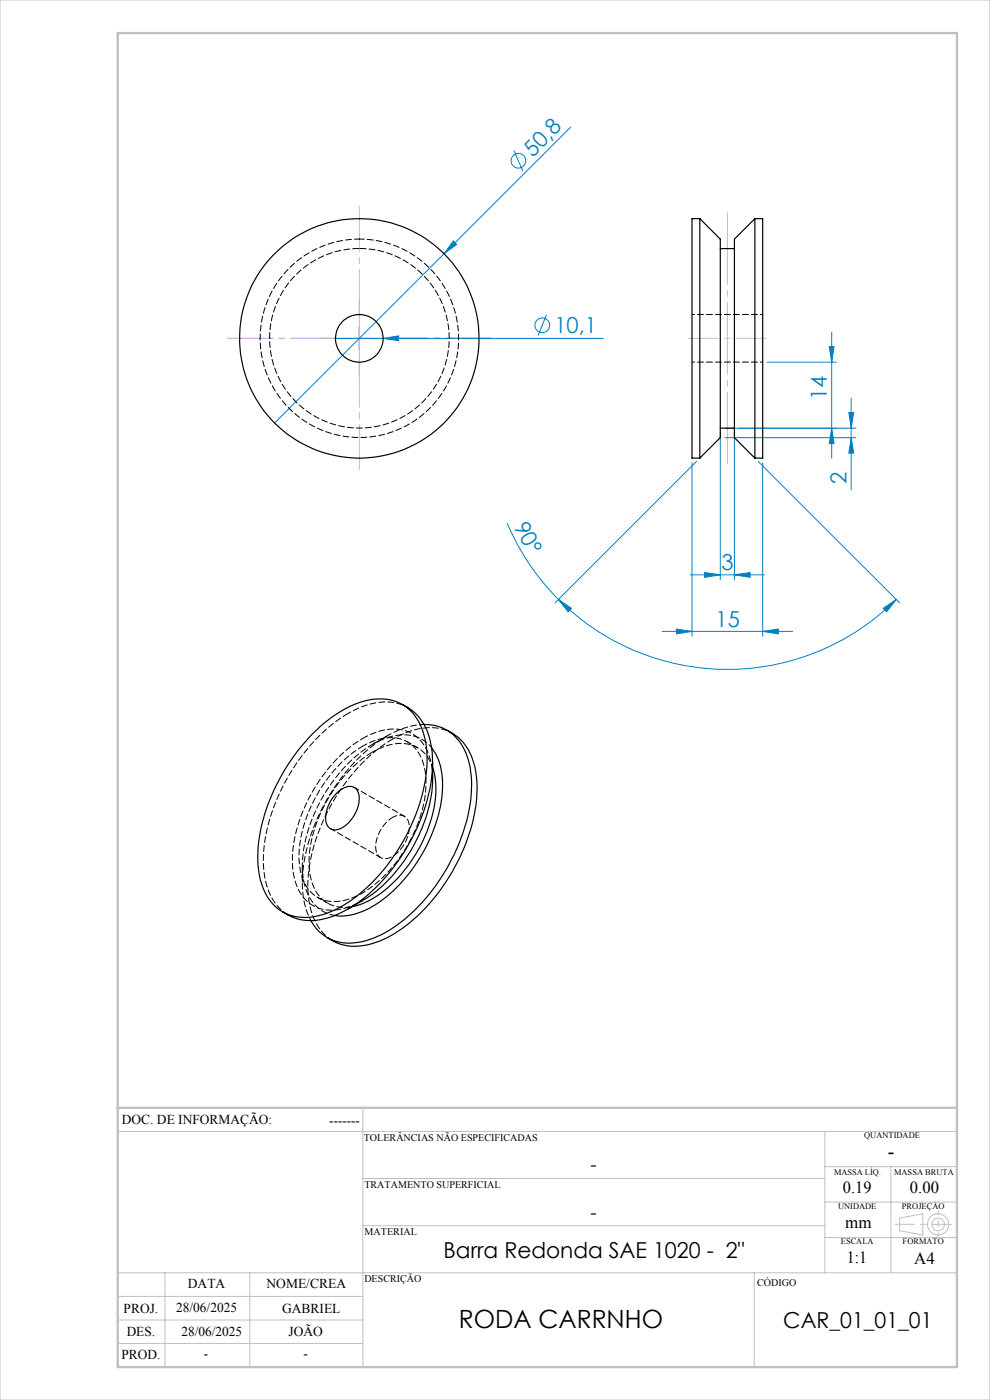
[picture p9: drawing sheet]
<svg xmlns="http://www.w3.org/2000/svg" width="210mm" height="297mm" viewBox="0 0 210 297" stroke-linecap="round" stroke-linejoin="round" font-family="sans-serif">
<g fill="none" stroke="#0080c0" stroke-width=".21">
<path d="M109 31.9l1.9 4.4M121.1 26.9l-62.9 62.8M96.2 51.1l.7 .8-2.7 1.9zM71.2 71.8h56.8M81.3 71.8l3.3-.5v1zM115.9 66.8l-1.8 4.4M162.8 76.8h14.6M175.9 73.5h1l-.5 3.3zM176.4 70.5v26.7M146.8 98.2v36.8M147.7 97.9l-29.9 30M152.8 91.8v31.2"/>
<path d="M153.8 90.8h27.8M153.8 92.8h27.8M155.8 91.8v31.2M160.8 97.9l30 30M161.8 98.2v36.8M176.4 90.8l.5 3.3h-1zM180.1 87.5h1l-.5 3.3zM180.6 92.8l.5 3.3h-1zM180.6 84.5v19.4M107.6 111a50.9 50.9 0 0 0 10.9 16.2M118.5 127.2l2.7 1.8-.7 .8zM118.5 127.2a50.7 50.7 0 0 0 71.6 0"/>
<path d="M140.4 133.9h27.7M143.5 133.5l3.3 .4-3.3 .6zM146.4 122h15.7M149.5 121.5l3.3 .5-3.3 .5zM155.8 122l3.3-.5v1zM161.8 133.9l3.3-.4v1zM187.4 129l2.7-1.8-2 2.6z"/>
<circle cx="110" cy="34.1" r="1.55"/>
<circle cx="115" cy="69" r="1.56"/>
</g>
<g fill="none" stroke="#c0c0c0" stroke-width=".21">
<path d="M0 0h210v297h-210zM77 235v55M25 240h178M77 250h98M175 240v30M175 255h28M175 247.5h28M189 247.5v22.5M190.8 258.4l5-.9v4.5l-5-.9zM25 275h52M25 270h178M35 270v20"/>
<path d="M53 270v20M77 260h98M160 270v20M175 262.5h28M25 285h52M25 280h52"/>
<circle cx="199" cy="259.7" r="1.34"/>
<circle cx="199" cy="259.7" r="2.25"/>
</g>
<path d="M71.2 71.8h-22.9M76.2 66.8v-22.9M76.2 76.8v22.9M81.2 71.8h22.9" fill="none" stroke="#f0f" stroke-width=".21" stroke-dasharray="15.2 1.3 1.3 1.3" stroke-dashoffset="5.7"/>
<path d="M73.7 71.8h5M76.2 69.3v5" fill="none" stroke="#f0f" stroke-width=".21"/>
<path d="M201.8 259.7h-11.9" fill="none" stroke="#c0c0c0" stroke-width=".21" stroke-dasharray="15.2 1.3 1.3 1.3" stroke-dashoffset="11.2"/>
<path d="M199 256.9v5.4" fill="none" stroke="#c0c0c0" stroke-width=".21" stroke-dasharray="15.2 1.3 1.3 1.3" stroke-dashoffset="14.4"/>
<path d="M76.2 63.5v16.5M84.5 71.8h-16.5M162.6 71.8h-16.5" fill="none" stroke="#c0c0c0" stroke-width=".21" stroke-dasharray="15.2 1.3 1.3 1.3" stroke-dashoffset="8.9"/>
<path d="M154.3 99.7v-55.9" fill="none" stroke="#c0c0c0" stroke-width=".21" stroke-dasharray="15.2 1.3 1.3 1.3" stroke-dashoffset="-1.3"/>
<path d="M25 7h178v283h-178zM25 235h178" fill="none" stroke="#c0c0c0" stroke-width=".5"/>
<g fill="#0080c0">
<path d="M81.3 71.8l3.3-.5v1z"/>
<path d="M96.2 51.1l.7 .8-2.7 1.9z"/>
<path d="M161.8 133.9l3.3-.4v1zM143.5 133.5l3.3 .4-3.3 .6z"/>
<path d="M149.5 121.5l3.3 .5-3.3 .5zM155.8 122l3.3-.5v1z"/>
<path d="M176.4 90.8l.5 3.3h-1zM175.9 73.5h1l-.5 3.3z"/>
<path d="M180.1 87.5h1l-.5 3.3zM180.6 92.8l.5 3.3h-1z"/>
<path d="M118.5 127.2l2.7 1.8-.7 .8zM187.4 129l2.7-1.8-2 2.6z"/>
</g>
<g fill="none" stroke="#000" stroke-width=".25">
<path d="M148.4 46.4l4.4 4.3v42.1l-4.4 4.4M148.4 46.4v50.8M148.4 46.4h-1.6v50.8h1.6M152.8 52.7h3M160.1 46.4v50.8M160.1 46.4l-4.3 4.3v42.1l4.3 4.4M160.1 46.4h1.7v50.8h-1.7M152.8 90.8h3M66.4 155.6a23.9 23.9 0 0 1 12.5-7.2 9.4 9.4 0 0 1 11 7.4 25.8 25.8 0 0 1-1 15 40.3 40.3 0 0 1-15.9 21.1 14.5 14.5 0 0 1-11.2 2.3 10.1 10.1 0 0 1-6.7-8.3 30.7 30.7 0 0 1 3.1-18.4 42.9 42.9 0 0 1 8.2-11.9zM85.3 149.4a11.4 11.4 0 0 1 6.3 9.5 32.6 32.6 0 0 1-4.1 18.7 37.6 37.6 0 0 1-14.1 15.5 13.3 13.3 0 0 1-11 1.6l-2.5-1.3M90 153.7a9.4 9.4 0 0 1 9.3 7.5 27.5 27.5 0 0 1-1.7 17.1 38.8 38.8 0 0 1-15.9 19.6 13.1 13.1 0 0 1-11.7 1.3 9.1 9.1 0 0 1-4.1-3.9M91.5 158.6a13.2 13.2 0 0 1 2.3 9.6 33.4 33.4 0 0 1-14.1 23.7 13.1 13.1 0 0 1-8.7 2.3"/>
<path d="M94.8 154.9a11.2 11.2 0 0 1 6.2 9.4 33.3 33.3 0 0 1-4.6 19.7 36.1 36.1 0 0 1-14.3 15 12.9 12.9 0 0 1-10.9 .9l-1.8-1M71.6 168.1a3 3 0 0 1 3.8-.9 4.1 4.1 0 0 1 .3 4.5 6.4 6.4 0 0 1-4.6 4.4 2.1 2.1 0 0 1-2-2.5 8 8 0 0 1 2.5-5.5zM91.8 161.7v3.6a33.2 33.2 0 0 1-9.9 21.9l-2.8 2.4-5.3 3.3M91.8 162.8a20.9 20.9 0 0 1-1.6 14.5 28.5 28.5 0 0 1-11.9 13.8l-2.1 .8-1.5 .4"/>
<circle cx="76.2" cy="71.8" r="5"/>
<circle cx="76.2" cy="71.8" r="25.4"/>
</g>
<path d="M146.8 76.8h15M161.8 66.7h-15M76.9 191.1a11 11 0 0 1-10 1.3 9.1 9.1 0 0 1-4.7-7.5 29.1 29.1 0 0 1 5.3-18.9 29.4 29.4 0 0 1 9.4-9.3" fill="none" stroke="#000" stroke-width=".21" stroke-dasharray="1.3 .6" stroke-dashoffset=".8"/>
<path d="M76.2 50.7a21.1 21.1 0 0 0-18.5 31 21.1 21.1 0 0 0 36 1.8 21.1 21.1 0 0 0-15.4-32.7l-2.1-.1M76.9 158.3a9.7 9.7 0 0 1 9.4-1 8.9 8.9 0 0 1 4 7.6 28.8 28.8 0 0 1-7.4 19.4 18.9 18.9 0 0 1-10.8 6.9 7.1 7.1 0 0 1-8.3-6.2 23.9 23.9 0 0 1 3.2-16 27.9 27.9 0 0 1 9.9-10.7M70.1 175.8l10.6 6.1M85.8 173.2l-10.6-6.1M71 194.2a8 8 0 0 1-6.4-6.6 25.4 25.4 0 0 1 2.9-16.8 31.4 31.4 0 0 1 11.5-12.9" fill="none" stroke="#000" stroke-width=".21" stroke-dasharray="1.3 .6" stroke-dashoffset=".2"/>
<path d="M76.2 52.7a19 19 0 0 0-16.6 28.3 19 19 0 0 0 32.8 .9 19 19 0 0 0-15.2-29.2h-1M82.1 156.1l-3.1 1.8M64.1 183.7v3.5" fill="none" stroke="#000" stroke-width=".21" stroke-dasharray="1.3 .6" stroke-dashoffset="-.2"/>
<path d="M73.8 151.4a14 14 0 0 1 11.2-2l1.5 .7M79 159.5a9.7 9.7 0 0 1 9.4-1 7.5 7.5 0 0 1 3.4 4.3M83.3 156.8a14 14 0 0 1 11.1-2l1.6 .7" fill="none" stroke="#000" stroke-width=".21" stroke-dasharray="1.3 .6" stroke-dashoffset=".6"/>
<path d="M76.9 156.7a11 11 0 0 1 10-1.3 9.1 9.1 0 0 1 4.7 7.5l.2 2.4M61.1 194.1a11.4 11.4 0 0 1-5.1-9.2 34.8 34.8 0 0 1 5.5-20.7 36.6 36.6 0 0 1 12.3-12.8M70.6 199.5a11.4 11.4 0 0 1-5.2-9.1 34.8 34.8 0 0 1 5.5-20.8 36.6 36.6 0 0 1 12.4-12.8" fill="none" stroke="#000" stroke-width=".21" stroke-dasharray="1.3 .6"/>
<path d="M82.1 156.1a16.5 16.5 0 0 1 7.9-2.4M83.3 173.4a2.19 2.19 0 0 1 2.5-.2 2.19 2.19 0 0 1 1 2.4 7.5 7.5 0 0 1-4.4 6.5 2.06 2.06 0 0 1-2.7-2.4 7.9 7.9 0 0 1 3.6-6.3" fill="none" stroke="#000" stroke-width=".21" stroke-dasharray="1.3 .6" stroke-dashoffset=".3"/>
<path d="M65.9 195.3a19.8 19.8 0 0 1-1.3-13.1 40.7 40.7 0 0 1 16.7-25.6l.8-.5" fill="none" stroke="#000" stroke-width=".21" stroke-dasharray="1.3 .6" stroke-dashoffset=".7"/>
<path d="M79 157.9a11 11 0 0 1 10-1.3l1.5 1 1.1 1M88.5 158.6l-2.1-1.2M67.4 190.4l2.1 1.2" fill="none" stroke="#000" stroke-width=".21" stroke-dasharray="1.3 .6" stroke-dashoffset=".4"/>
<path d="M74.7 192.3a7.2 7.2 0 0 1-8.8-6.1 23.9 23.9 0 0 1 3.2-16 27.9 27.9 0 0 1 9.9-10.7" fill="none" stroke="#000" stroke-width=".21" stroke-dasharray="1.3 .6" stroke-dashoffset="-.1"/>
<text font-size="5.3" x="97.3" y="281.7">RODA CARRNHO</text>
<g font-size="4.7" fill="#0080c0">
<text x="113" y="33.5" transform="rotate(-45 113 33.5)">50,8</text>
<text x="117.6" y="70.7">10,1</text>
<text x="175.4" y="84.9" transform="rotate(-90 175.4 84.9)">14</text>
<text x="179.6" y="102.6" transform="rotate(-90 179.6 102.6)">2</text>
<text x="108.9" y="111.7" transform="rotate(62 108.9 111.7)">90°</text>
<text x="153.1" y="120.9">3</text>
<text x="151.8" y="132.9">15</text>
</g>
<g font-size="4.7">
<text x="94.1" y="266.8">Barra Redonda SAE 1020 - 2&quot;</text>
<text x="166.2" y="281.7">CAR_01_01_01</text>
</g>
<text font-size="4.3" x="188.3" y="245.8">-</text>
<g font-size="4">
<text x="125.2" y="248.4">-</text>
<text x="125.2" y="258.6">-</text>
</g>
<g font-size="3.6">
<text x="178.8" y="253.1">0.19</text>
<text x="193" y="253.1">0.00</text>
<text x="179.3" y="260.6">mm</text>
<text x="179.6" y="267.9">1:1</text>
<text x="193.9" y="268.1">A4</text>
</g>
<g font-size="2.9">
<text x="25.9" y="238.4">DOC. DE INFORMAÇÃO:</text>
<text x="69.8" y="238.6">-------</text>
<text x="39.9" y="273.2">DATA</text>
<text x="56.5" y="273.2">NOME/CREA</text>
<text x="26.2" y="278.6">PROJ.</text>
<text x="37.4" y="278.2">28/06/2025</text>
<text x="59.8" y="278.6">GABRIEL</text>
<text x="26.9" y="283.4">DES.</text>
<text x="38.5" y="283.4">28/06/2025</text>
<text x="61.2" y="283.4">JOÃO</text>
<text x="25.7" y="288.3">PROD.</text>
<text x="43.3" y="288">-</text>
<text x="64.4" y="288">-</text>
</g>
<g font-size="2.2">
<text x="77.2" y="242.1">TOLERÂNCIAS NÃO ESPECIFICADAS</text>
<text x="77.3" y="251.9">TRATAMENTO SUPERFICIAL</text>
<text x="77.3" y="261.9">MATERIAL</text>
<text x="77.3" y="272.1">DESCRIÇÃO</text>
<text x="160.6" y="272.8">CÓDIGO</text>
</g>
<g font-size="1.8">
<text x="183.3" y="241.4">QUANTIDADE</text>
<text x="176.9" y="249.2">MASSA LÍQ.</text>
<text x="189.7" y="249.2">MASSA BRUTA</text>
<text x="177.8" y="256.5">UNIDADE</text>
<text x="191.3" y="256.5">PROJEÇÃO</text>
<text x="178.4" y="264">ESCALA</text>
<text x="191.5" y="264">FORMATO</text>
</g>
</svg>
